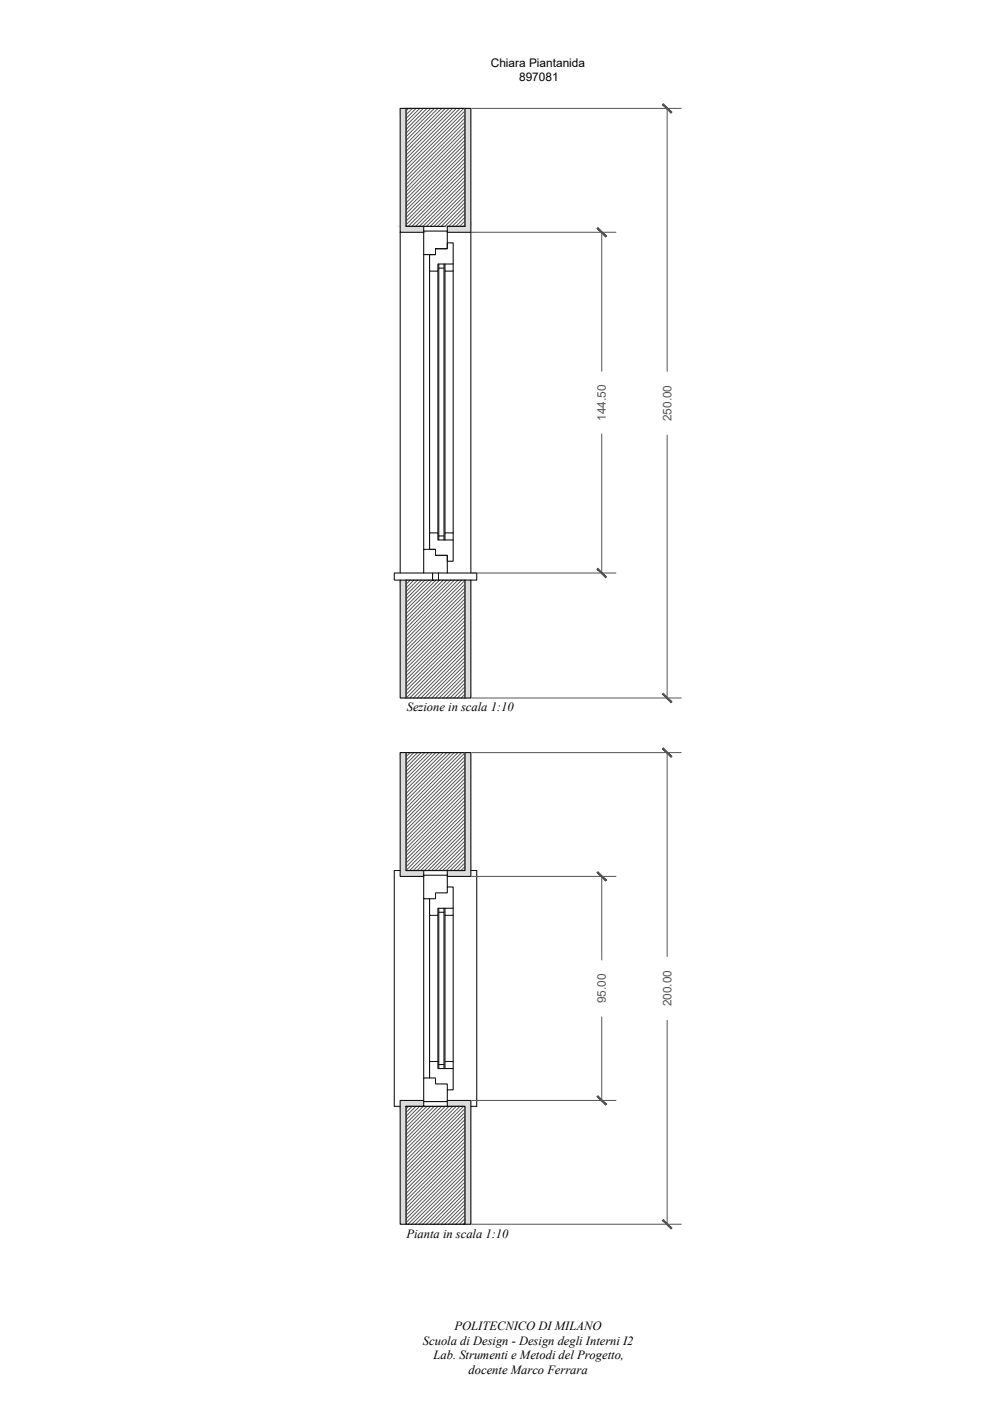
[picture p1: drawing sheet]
<svg xmlns="http://www.w3.org/2000/svg" width="420mm" height="594mm" viewBox="0 0 420 594" stroke-linecap="round" stroke-linejoin="round" font-family="sans-serif">
<!-- layer: A-ANNO-SCRN -->
<g fill="none" stroke="#545454" stroke-width=".42">
<path d="M173.3 46l-1.1 1.1M174.8 46l-2.6 2.7M176.4 46l-4.2 4.2M178 46l-5.8 5.8M179.5 46l-7.3 7.3M181 46l-8.8 8.9M182.6 46l-10.4 10.5M184.2 46l-12 12M185.7 46l-13.5 13.5M187.3 46l-15.1 15.1M188.8 46l-16.6 16.7M190.4 46l-18.2 18.2"/>
<path d="M191.9 46l-19.7 19.8M193.5 46l-21.3 21.3M195.1 46l-22.9 22.9M196.6 46l-24.4 24.4M197.1 47l-24.9 25M197.1 48.5l-24.9 25.1M197.1 50.1l-24.9 25M197.1 51.7l-24.9 25M197.1 53.2l-24.9 25M197.1 54.8l-24.9 25M197.1 56.3l-24.9 25.1M197.1 57.9l-24.9 25"/>
<path d="M197.1 59.5l-24.9 24.9M197.1 61l-24.9 25M197.1 62.6l-24.9 25M197.1 64.1l-24.9 25M197.1 65.7l-24.9 25M197.1 67.2l-24.9 25M197.1 68.8l-24.9 25M197.1 70.3l-24.9 25M197.1 71.9l-24.1 24.1M197.1 73.4l-22.5 22.6M197.1 75l-20.9 21M197.1 76.6l-19.4 19.4"/>
<path d="M197.1 78.1l-17.8 17.9M197.1 79.7l-16.3 16.3M197.1 81.2l-14.7 14.8M197.1 82.8l-13.1 13.2M197.1 84.3l-11.6 11.7M197.1 85.9l-10 10.1M197.1 87.4l-8.5 8.6M197.1 89l-7 7M197.1 90.5l-5.4 5.5M197.1 92.1l-3.8 3.9M197.1 93.7l-2.3 2.3M197.1 95.2l-.7 .8"/>
<path d="M172.4 246l-.2 .2M173.9 246l-1.7 1.8M175.5 246l-3.3 3.3M177.1 246l-4.9 4.9M178.6 246l-6.4 6.4M180.2 246l-8 8M181.7 246l-9.5 9.6M183.3 246l-11.1 11.1M184.9 246l-12.7 12.6M186.4 246l-14.2 14.2M187.9 246l-15.7 15.8M189.5 246l-17.3 17.3"/>
<path d="M191.1 246l-18.9 18.9M192.6 246l-20.4 20.4M194.2 246l-22 22M195.7 246l-23.5 23.6M197.1 246.1l-24.9 25M197.1 247.7l-24.9 25M197.1 249.2l-24.9 25M197.1 250.8l-24.9 25M197.1 252.3l-24.9 25M197.1 253.9l-24.9 25M197.1 255.4l-24.9 25M197.1 257l-24.9 25"/>
<path d="M197.1 258.6l-24.9 24.9M197.1 260.1l-24.9 25M197.1 261.6l-24.9 25.1M197.1 263.2l-24.9 25M197.1 264.8l-24.9 25M197.1 266.3l-24.9 25M197.1 267.9l-24.9 25M197.1 269.4l-24.9 25.1M197.1 271l-24.9 25M197.1 272.6l-23.4 23.4M197.1 274.1l-21.8 21.9M197.1 275.7l-20.2 20.3"/>
<path d="M197.1 277.2l-18.7 18.8M197.1 278.8l-17.2 17.2M197.1 280.3l-15.6 15.7M197.1 281.9l-14 14.1M197.1 283.4l-12.5 12.6M197.1 285l-10.9 11M197.1 286.5l-9.4 9.5M197.1 288.1l-7.8 7.9M197.1 289.7l-6.3 6.3M197.1 291.2l-4.7 4.8M197.1 292.8l-3.1 3.2M197.1 294.3l-1.6 1.7"/>
<path d="M197.1 295.9l-.1 .1M172.3 319.1l-.1 .2M173.9 319.1l-1.7 1.8M175.5 319.1l-3.3 3.3M177 319.1l-4.8 4.9M178.5 319.1l-6.3 6.4M180.1 319.1l-7.9 8M181.7 319.1l-9.5 9.6M183.2 319.1l-11 11.1M184.8 319.1l-12.6 12.7M186.3 319.1l-14.1 14.2M187.9 319.1l-15.7 15.8"/>
<path d="M189.5 319.1l-17.3 17.4M191 319.1l-18.8 18.9M192.6 319.1l-20.4 20.4M194.1 319.1l-21.9 22M195.7 319.1l-23.5 23.6M197.1 319.2l-24.9 25M197.1 320.8l-24.9 25M197.1 322.3l-24.9 25M197.1 323.9l-24.9 25M197.1 325.4l-24.9 25M197.1 327l-24.9 25M197.1 328.5l-24.9 25.1"/>
<path d="M197.1 330.1l-24.9 25M197.1 331.7l-24.9 24.9M197.1 333.2l-24.9 25M197.1 334.8l-24.9 25M197.1 336.3l-24.9 25M197.1 337.9l-24.9 25M197.1 339.5l-24.9 24.9M197.1 341l-24.9 25M197.1 342.5l-24.9 25.1M197.1 344.1l-24.9 25M197.1 345.7l-23.4 23.4M197.1 347.2l-21.9 21.9"/>
<path d="M197.1 348.8l-20.3 20.3M197.1 350.3l-18.8 18.8M197.1 351.9l-17.2 17.2M197.1 353.4l-15.6 15.7M197.1 355l-14.1 14.1M197.1 356.6l-12.5 12.5M197.1 358.1l-11 11M197.1 359.6l-9.4 9.5M197.1 361.2l-7.9 7.9M197.1 362.8l-6.3 6.3M197.1 364.3l-4.8 4.8M197.1 365.9l-3.2 3.2"/>
<path d="M197.1 367.4l-1.7 1.7M197.1 369l-.1 .1M173.3 469.1l-1.1 1.1M174.8 469.1l-2.6 2.6M176.3 469.1l-4.1 4.2M177.9 469.1l-5.7 5.8M179.5 469.1l-7.3 7.3M181 469.1l-8.8 8.9M182.6 469.1l-10.4 10.4M184.1 469.1l-11.9 12M185.7 469.1l-13.5 13.6M187.2 469.1l-15 15.1"/>
<path d="M188.8 469.1l-16.6 16.7M190.4 469.1l-18.2 18.2M191.9 469.1l-19.7 19.8M193.4 469.1l-21.2 21.3M195 469.1l-22.8 22.9M196.6 469.1l-24.4 24.5M197.1 470.1l-24.9 25M197.1 471.7l-24.9 24.9M197.1 473.2l-24.9 25M197.1 474.8l-24.9 25M197.1 476.3l-24.9 25M197.1 477.9l-24.9 25"/>
<path d="M197.1 479.5l-24.9 24.9M197.1 481l-24.9 25M197.1 482.5l-24.9 25.1M197.1 484.1l-24.9 25M197.1 485.7l-24.9 25M197.1 487.2l-24.9 25M197.1 488.8l-24.9 25M197.1 490.3l-24.9 25M197.1 491.9l-24.9 25M197.1 493.4l-24.9 25M197.1 495l-24.1 24.1M197.1 496.6l-22.5 22.5"/>
<path d="M197.1 498.1l-21 21M197.1 499.6l-19.4 19.5M197.1 501.2l-17.9 17.9M197.1 502.8l-16.3 16.3M197.1 504.3l-14.7 14.8M197.1 505.9l-13.2 13.2M197.1 507.4l-11.7 11.7M197.1 509l-10.1 10.1M197.1 510.5l-8.5 8.6M197.1 512.1l-7 7M197.1 513.7l-5.4 5.4M197.1 515.2l-3.9 3.9"/>
<path d="M197.1 516.7l-2.3 2.4M197.1 518.3l-.7 .8"/>
</g>
<!-- layer: 0 -->
<path d="M172.2 46h24.9v50h-24.9zM172.2 246h24.9v50h-24.9zM172.2 319.1h24.9v50h-24.9zM172.2 469.1h24.9v50h-24.9z" fill="none" stroke="#000" stroke-width=".51"/>
<!-- layer: A-ANNO-SCRN -->
<g fill="#dcdcdc" stroke="#dcdcdc" stroke-width=".42">
<path d="M197.1 319.1l2.5 50v-50zM197.1 319.1l2.5 50h-2.5z"/>
<path d="M169.7 319.1l2.5 50v-50zM169.7 319.1l2.5 50h-2.5z"/>
<path d="M169.7 369.1l9.9 2v-2zM169.7 369.1l9.9 2h-9.9z"/>
<path d="M189.6 369.1l10 2.5v-2.5zM189.6 369.1l10 2.5h-10z"/>
<path d="M169.7 371.1l9.9 .5v-.5zM169.7 371.1l9.9 .5h-9.9z"/>
<path d="M189.6 466.6l10 .5v-.5zM189.6 466.6l10 .5h-10z"/>
<path d="M169.7 466.6l9.9 .5v-.5zM169.7 466.6l9.9 .5h-9.9z"/>
<path d="M189.6 467.1l10 2v-2zM189.6 467.1l10 2h-10z"/>
<path d="M169.7 467.1l9.9 2v-2zM169.7 467.1l9.9 2h-9.9z"/>
<path d="M197.1 469.1l2.5 50v-50zM197.1 469.1l2.5 50h-2.5z"/>
<path d="M169.7 469.1l2.5 50v-50zM169.7 469.1l2.5 50h-2.5z"/>
<path d="M169.7 46l2.5 50v-50zM169.7 46l2.5 50h-2.5z"/>
<path d="M169.7 96l9.9 2.5v-2.5zM169.7 96l9.9 2.5h-9.9z"/>
<path d="M197.1 46l2.5 50v-50zM197.1 46l2.5 50h-2.5z"/>
<path d="M189.6 96l10 2.5v-2.5zM189.6 96l10 2.5h-10z"/>
<path d="M197.1 246l2.5 50v-50zM197.1 246l2.5 50h-2.5z"/>
<path d="M169.7 246l2.5 50v-50zM169.7 246l2.5 50h-2.5z"/>
</g>
<!-- layer: 0 -->
<g fill="none" stroke="#000" stroke-width=".42">
<path d="M172.2 96h7.4v2.5M179.6 98h10v7.5h-5v2.5h-5zM197.1 96h-7.5v2.5M179.6 108v124.9M172.2 246h-5v-3h16.2v3M179.6 243v-10.1h5v2.6h5v7.5M183.4 246h.1M183.4 243h2.5M185.9 243h16.2v3h-5M185.9 243v3M169.7 369.1h-2.5v100h2.5M179.6 371.1h10v7.5h-5v2.5h-5z"/>
<path d="M179.6 369.1v2.5M189.6 369.1v2.5M199.6 369.1h2.5v100h-2.5M179.6 381.1v76M179.6 457.1h5v2.5h5v7.5h-10zM179.6 467.1v2M189.6 466.6v2.5"/>
</g>
<!-- layer: 0 - anta -->
<g fill="none" stroke="#000" stroke-width=".42">
<path d="M172.2 46h-2.5v52.5h9.9M197.1 46h2.5v52.5M169.7 98.5v144.5M189.6 98.5h10M199.6 98.5v144.5M182.1 115v111M184.6 105.5h5v-2.5h2.5v9h-6.4v3h-3.6v-7h2.5zM185.7 115v111M186 112v117M186 113.7h2.2M188.2 112v117M188.7 112v3h3.4v-3"/>
<path d="M188.7 115v111M192.1 115v111M182.1 226h3.6v3h6.4v9h-2.5v-2.5h-5v-2.6h-2.5zM186 227.3h2.2M188.7 229v-3h3.4v3M169.7 246v50h2.5M199.6 246v50h-2.5M172.2 319.1h-2.5v52.5h9.9M197.1 319.1h2.5v52.5h-10M189.6 376.1h2.5v9h-6.4v3h-3.6v-7M182.1 388.1v62M185.7 388.1v62"/>
<path d="M186 385.1v68M186 386.8h2.2M188.2 385.1v68M188.7 385.1v3h3.4v-3M188.7 388.1v62M192.1 388.1v62M182.1 457.1v-7h3.6v3h6.4v9h-2.5M186 451.4h2.2M188.7 453.1v-3h3.4v3M179.6 466.6h-9.9v52.5h2.5M189.6 466.6h10v52.5h-2.5"/>
</g>
<g fill="none" stroke="#545454" stroke-width=".42">
<path d="M200.1 46h88.7M282.9 46v111.5M200.1 98.5h61M255.1 98.5v58.9M255.1 184v59M282.9 184.5v111.5M200.1 243h61M200.1 296h88.7M200.1 319.1h88.7M282.9 319.1v86.5M200.1 371.6h61M255.1 371.6v35.5"/>
<path d="M255.1 431.2v35.4M282.9 432.6v86.5M200.1 466.6h61M200.1 519.1h88.7"/>
</g>
<!-- layer: 0 -->
<g fill="#545454" stroke="#545454" stroke-width=".42">
<path d="M280.9 44.4l3.6 3.6 .3-.4zM281.2 44l3.6 3.6-3.9-3.2z"/>
<path d="M281.2 294l-.3 .4 3.9 3.2zM280.9 294.4l3.9 3.2-.3 .4z"/>
<path d="M280.9 317.5l3.6 3.6 .3-.4zM280.9 317.5l.3-.4 3.6 3.6z"/>
<path d="M281.2 517.1l-.3 .4 3.9 3.2zM280.9 517.5l3.9 3.2-.3 .4z"/>
<path d="M253.1 370l3.6 3.6 .4-.4zM253.1 370l.4-.4 3.6 3.6z"/>
<path d="M253.5 464.6l-.4 .4 4 3.2zM253.1 465l4 3.2-.4 .4z"/>
<path d="M253.1 96.9l3.6 3.6 .4-.4zM253.1 96.9l.4-.4 3.6 3.6z"/>
<path d="M253.5 241l-.4 .4 4 3.2zM253.1 241.4l4 3.2-.4 .4z"/>
</g>
<!-- layer: 0 - anta -->
<g fill="#fff" stroke="#fff" stroke-width=".42">
<path d="M280.1 162.6v16.8h5.5zM280.1 162.6h5.5v16.8z"/>
<path d="M280.1 410.7v16.8h5.5zM280.1 410.7h5.5v16.8z"/>
<path d="M252.4 412.1v14h5.5zM252.4 412.1h5.5v14z"/>
<path d="M252.4 162.5v16.4h5.5zM252.4 162.5h5.5v16.4z"/>
</g>
<g font-size="5.3">
<text x="172.5" y="301.6">Sezione in scala 1:10</text>
<text x="172.3" y="524.8">Pianta in scala 1:10</text>
<text x="192.7" y="564.2">POLITECNICO DI MILANO</text>
<text x="179.3" y="570.3">Scuola di Design - Design degli Interni I2</text>
<text x="183.8" y="576.4">Lab. Strumenti e Metodi del Progetto,</text>
<text x="198.7" y="582.5">docente Marco Ferrara</text>
</g>
<g font-size="5">
<text x="208.1" y="28.4">Chiara Piantanida</text>
<text x="220.1" y="34.4">897081</text>
</g>
<g font-size="5" fill="#545454">
<text x="256.9" y="178.5" transform="rotate(-90 256.9 178.5)">144.50</text>
<text x="284.6" y="178.6" transform="rotate(-90 284.6 178.6)">250.00</text>
<text x="256.9" y="425.4" transform="rotate(-90 256.9 425.4)">95.00</text>
<text x="284.6" y="426.7" transform="rotate(-90 284.6 426.7)">200.00</text>
</g>
</svg>
